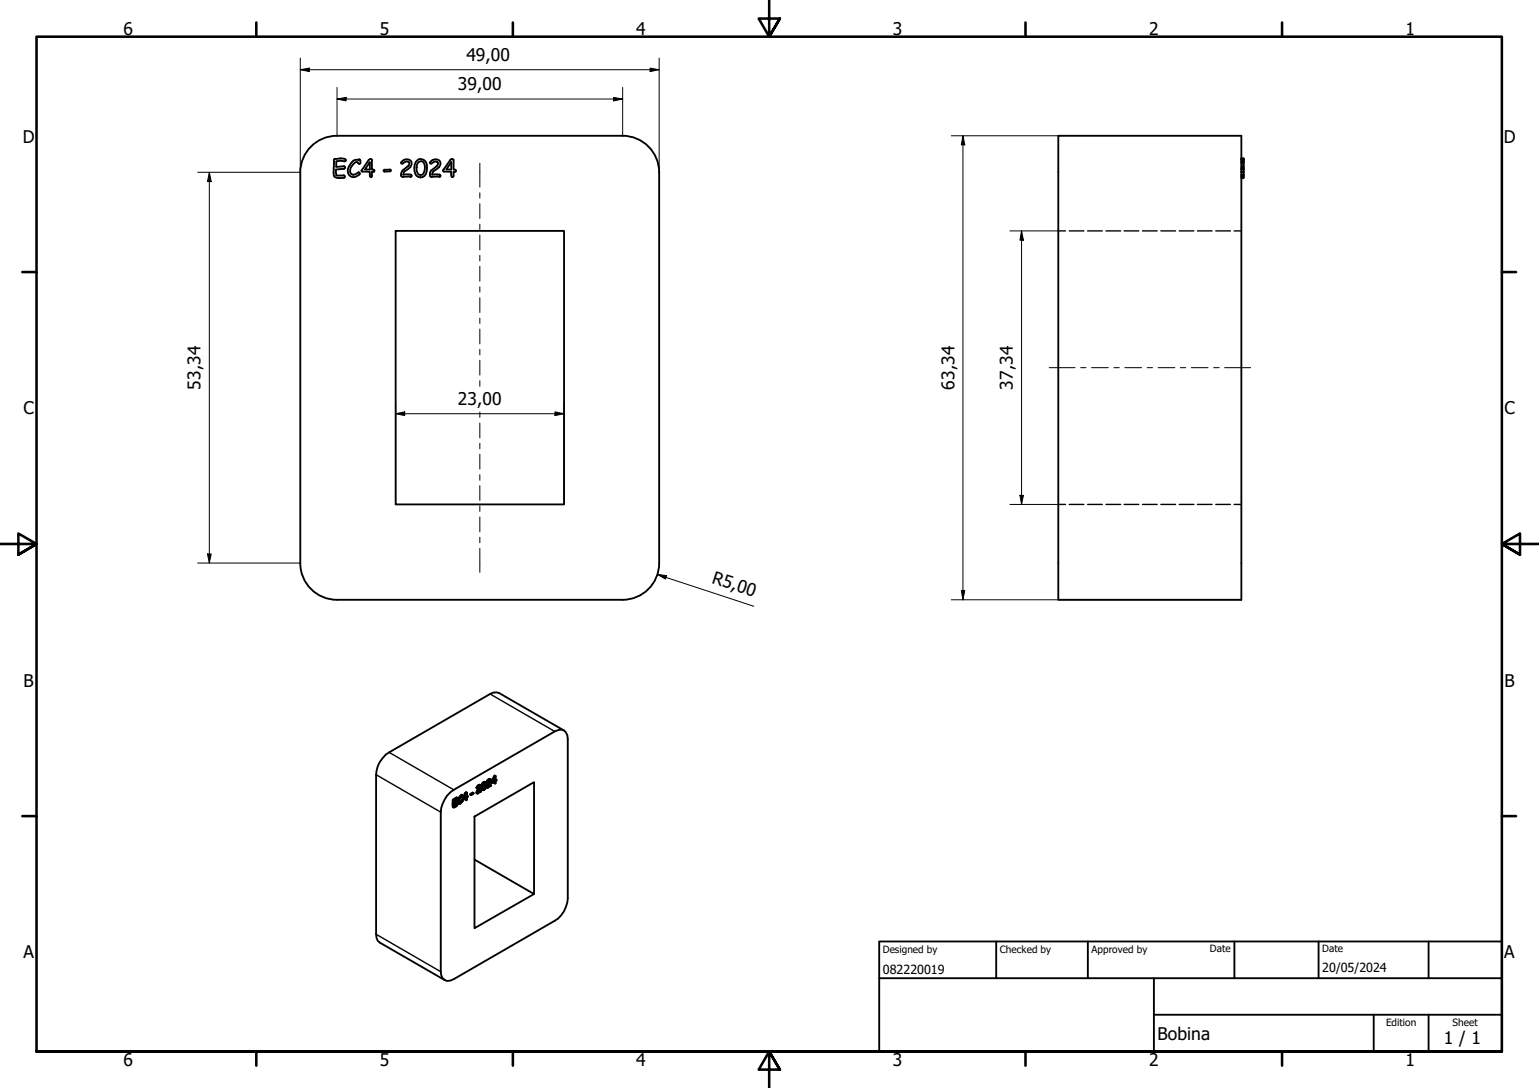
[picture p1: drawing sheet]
<svg xmlns="http://www.w3.org/2000/svg" width="420mm" height="297mm" viewBox="0 0 420 297" stroke-linecap="round" stroke-linejoin="round" font-family="sans-serif">
<!-- layer: Visible (ISO) -->
<g fill="none" stroke="#000" stroke-width=".51">
<path d="M170 37.1a10 10 0 0 1 10 10M170 37.1h-78a10 10 0 0 0-10 10M288.9 37.1h50v126.7h-50zM82 47v106.7M91.2 43.5l.5-.1a3.3 3.3 0 0 1 2.7 .1v.4l-.3 .2-1.1-.2-1.2 .2v1.5l2.1-.2 .3 .1v.5l-2.5 .3 .1 1.6h2.1l.2 .1v.4a3.1 3.1 0 0 1-2.9-.3zM96.5 43.9l1.6-.4 .3 .3v.6v.2l-.5 .1a.62 .62 0 0 0-.5-.5 .62 .62 0 0 0-.6 .3 2.27 2.27 0 0 0-1 2.9l.3 .2a2 2 0 0 0 1.8-.6l.3 .4a1.77 1.77 0 0 1-2.5 .8 1.77 1.77 0 0 1-.5-2.6zM100.6 43.7l.6-.3 .3 .1v2.8l.7 .2-.2 .4h-.5v1.2l-.2 .3-.3-.2v-1.3l-2.1-.1-.2-.2zM101 44.2v2.1h-1.4zM104.8 46.4l1.7-.1 .2 .2-.2 .3h-1.5h-.2zM109.6 44.2a1.56 1.56 0 0 1 1.5-.7 1.56 1.56 0 0 1 1.3 1.1 2.64 2.64 0 0 1-2 2.2l-.3 .9 1.6-.1 .4 .1 .4 .3-.4 .3-2.4-.1a1.25 1.25 0 0 1 .2-1.7l1.6-1.2 .3-.7-.3-.4a1.66 1.66 0 0 0-1.6 .5l-.4-.3zM113.5 44.2a1.7 1.7 0 0 1 2.2-.6 1.7 1.7 0 0 1 .9 2 2.44 2.44 0 0 1-1.3 2.8 1.69 1.69 0 0 1-2.1-1.7l-.1-.9zM114.4 44.2l.5-.2a1.72 1.72 0 0 1 1.1 2.4 1.17 1.17 0 0 1-1.2 1.4 1.92 1.92 0 0 1-1-2.7z"/>
<path d="M117.5 44.2a1.57 1.57 0 0 1 1.5-.7 1.57 1.57 0 0 1 1.3 1.1 2.11 2.11 0 0 1-1.2 1.7l-.8 .5-.3 .9h2l.2 .5h-2.7a1.56 1.56 0 0 1 .2-1.7 3 3 0 0 0 1.9-1.9l-.1-.2a.98 .98 0 0 0-1.6 .2h-.4zM122.9 43.7l.5-.3 .4 .3v2.6h.5l.2 .3-.2 .3h-.5v1.2l-.3 .3-.2-.2-.1-1.3-2-.1-.3-.2zM123.2 44.2v2.1h-1.3zM180 47v106.7M338.9 43.2h.6l-.6 .2M339.5 43.4v2.4h-.6M339.5 45.8v.3h-.6M339.5 46.1v2.5h-.6M108 63h46v74.7h-46zM82 153.8a10 10 0 0 0 10 10h78M180 153.8a10 10 0 0 1-10 10M154 199.4l-17.7-10.2-1.6-.1-28.5 16.3a7.5 7.5 0 0 0-3.5 6.1l.1 44.6 .3 .7 .6 .6 17.7 10.2"/>
<path d="M123 216.3l28.4-16.6a2.16 2.16 0 0 1 2.6-.3 2.16 2.16 0 0 1 1 2.3v43.6a7.5 7.5 0 0 1-3.6 6.1l-27.5 15.9a2.17 2.17 0 0 1-2.5 .3 2.17 2.17 0 0 1-1.1-2.3v-43.6a8.2 8.2 0 0 1 2.7-5.4zM123.6 219.5v.7l.3 .3M123.8 218.3l-.2 .2v.8M123.8 219.6l-.2-.3 .3 1.2M124 218.4l1-.5-1 .7v.7l.9-.5-.9 .7v.7l.8-.4v.2l-.9 .5M124.8 218.7l-.2-.1-.6 .4M124.8 219.8l-.3-.2-.5 .4M125 217.9l-.3-.2-.9 .6 .2 .1-.2 .1v.9M125.9 217.1a1.95 1.95 0 0 0-.8 2.2l.2 .1M126 217.5l.2 .1M126.2 217.6l-.4 .2a1.29 1.29 0 0 0-.3 1.4l.8-.6v.2a.85 .85 0 0 1-1 .6M126.2 217.2h.2v.3l-.2 .1"/>
<path d="M126.3 217.1h-.4l.3 .1a2.08 2.08 0 0 0-.9 2.2M126.3 218.6l-.3-.1-.6 .6M126.3 218l.2 .3M126.6 217.9l-.2-.1-.1 .2 .3 .1M126.9 217.6l.4 .1M127.1 217.3v.2M127.1 218v.4l.2 .1M127.2 216.6l-.3-.1-.5 1.3M127.3 216.8v.9l-.5 .2zM127.4 216.5l.1 1h.2l-.2 .8-.2 .1v-.5l-.7 .4zM127.4 216.4l-.1-.1-.4 .2M127.5 217.3l.2 .2"/>
<path d="M128.7 216.8l.6-.2-.6 .5zM129 216.4l-.5 .3-.1 .3 .3 .1M129 216.4h.1M129.1 216.4l.2 .1M130.1 214.9l.2 .4M130.3 215.1l.5-.7h.5v.4l-.8 1.6 .2-.2-.1-.1 .3-.2h.4M130.7 216.2l.6-.2-.8 .6-.4-.1M130.7 215l.3 .1-.7 1.1v.4l-.3-.2 .1-.3zM130.9 214.7l-.2 .3M131.2 214.4l-.6-.1-.5 .6 .2 .4 .7-.6v.4M132 213.9l.5-.4a1.41 1.41 0 0 1-.6 2.3 1.45 1.45 0 0 1 .1-1.9zM132 214l.2-.1h.3a1.19 1.19 0 0 1-.5 1.6 1.32 1.32 0 0 1 0-1.5z"/>
<path d="M132.3 213.9v.9l-.5 .6M132.6 213.6l-.2-.1a1.31 1.31 0 0 0-1 .9 1.31 1.31 0 0 0 .4 1.4M133.1 213.4h-.3l.3 .2M133.3 213.1l.6-.3 .2 .2-.8 1.7 .8-.3-1 .7 .1-.8a1.22 1.22 0 0 0 .6-1.3l-.7 .6zM133.5 213.3l-.5 .9a.58 .58 0 0 0 .1 .9l-.3-.2M133.7 213.1l-.2 .2 .3 .2M134 212.8l-.6-.1-.5 .6M134 214.4l-.4-.1-.3 .2 .2 .1M134.2 213.2v.2M134.8 212l-.6 1.2 .3 .1-.1 .2M134.9 212.8l.2 .4M134.9 213.5v.3l.3 .1"/>
<path d="M134.9 213l-.1 .1M135 212.1l.3-.2v1.1h.3l-.3 .3v.6h-.2v-.6l-.7 .4-.2-.3-.1 .3 .3 .1M135.1 212.3v.9l-.4 .2zM135.3 211.9l-.3-.1-.2 .2 .2 .1-.5 1.2M135.3 212.8l.3 .1M129.5 222.9l16.3-9.4v30.6l-16.3 9.3zM129.5 234.7l16.3 9.4"/>
</g>
<!-- layer: Hidden (ISO) -->
<g fill="none" stroke="#000" stroke-width=".38">
<path d="M338.9 44h.2M338.9 43.9h.2M338.9 45.6h.2M338.9 45.4h.2M338.9 46.1h.2M338.9 46.3h.2M338.9 47.9h.2M338.9 43.4h.2M338.9 44.2h.2M338.9 46h.2M338.9 43.7h.2M338.9 46.9h.2"/>
<path d="M338.9 46.8h.2M338.9 48.4h.2M338.9 44.8h.2M338.9 44.3h.2M338.9 47.7h.2M338.9 47h.2M338.9 44.6h.2M338.9 43.5h.2M338.9 43.6h.2M338.9 48.2h.2M338.9 48.3h.2M338.9 48.1h.2"/>
<path d="M338.9 45.3h.2M338.9 44.7h.2M338.9 47.6h.2M338.9 47.8h.2M339.3 44h.2M339.3 43.9h.2M339.3 45.6h.2M339.3 45.4h.2M339.3 46.1h.2M339.3 46.3h.2M339.3 47.9h.2M339.3 43.4h.2"/>
<path d="M339.3 44.2h.2M339.3 46h.2M339.3 43.7h.2M339.3 46.9h.2M339.3 46.8h.2M339.3 48.4h.2M339.3 44.8h.2M339.3 44.3h.2M339.3 47.7h.2M339.3 47h.2M339.3 44.6h.2M339.3 43.5h.2"/>
<path d="M339.3 43.6h.2M339.3 48.2h.2M339.3 48.3h.2M339.3 48.1h.2M339.3 45.3h.2M339.3 44.7h.2M339.3 47.6h.2M339.3 47.8h.2M288.9 63h2M291.9 63h4M296.9 63h4M301.9 63h4"/>
<path d="M306.9 63h4M311.9 63h4M316.9 63h4M321.9 63h4M326.9 63h4M331.9 63h4M336.9 63h2M288.9 137.7h2M291.9 137.7h4M296.9 137.7h4M301.9 137.7h4M306.9 137.7h4"/>
<path d="M311.9 137.7h4M316.9 137.7h4M321.9 137.7h4M326.9 137.7h4M331.9 137.7h4M336.9 137.7h2"/>
</g>
<!-- layer: Visible Narrow (ISO) -->
<g fill="none" stroke="#000" stroke-width=".38">
<path d="M133.8 189.5l17.6 10.2M102.7 211.5l17.6 10.2M106.2 205.4l17.7 10.2M123.6 218.5l.2 .1M123.6 219.4l.2 .2M123.6 219.9l.2 .1M123.6 218.7l.2 .2M123.7 218.3l.2 .1M124.3 218.8l.2 .1M124.3 217.9l.2 .1M124.4 219.8l.3 .1M124.5 219.6l.3 .2"/>
<path d="M124.6 218.6l.2 .1M124.7 217.7l.2 .2M124.9 218.9l.3 .2M125.1 219.3l.2 .1M125.2 217.9l.3 .1M125.5 219.1l.2 .1M125.7 218.9h.2M125.8 217.2l.2 .1M125.9 218.6l.2 .1M126 218.5l.2 .1M126 217.5l.2 .1M126 217l.2 .1"/>
<path d="M126.2 218.1l.3 .1M127.1 218.1l.2 .1M127.1 218.2l.2 .2M127.1 216.3l.3 .2M127.5 217.5h.1M128.4 216.9l.2 .1M128.5 216.7l.2 .1M129 216.4l.2 .1M130 216.4l.3 .1M130 215.1l.3 .1M130.2 215.8l.2 .1M130.4 214.6l.2 .1"/>
<path d="M130.6 215.3l.1 .1M130.6 214.3l.2 .1M130.9 215.9l.2 .1M130.9 214.7h.2M130.9 214.2l.2 .2M131 215.8l.3 .1M131.4 214.9l.2 .1M131.4 215.5l.3 .1M131.5 214.1l.2 .1M132 215.3l.1 .1M132 213.5l.2 .2M132.3 214.8l.2 .1"/>
<path d="M132.4 214.2l.2 .2M132.8 213.4l.3 .1M132.8 214.7l.3 .2M133 214.2l.2 .1M133.1 213l.2 .1M133.3 213.7l.2 .1M133.4 212.7l.2 .1M133.6 214.3l.3 .1M133.7 212.6l.2 .2M133.7 213.1l.2 .1M133.8 214.2l.2 .2M134.1 213.6l.2 .1"/>
<path d="M134.9 213.7l.2 .1M134.9 213.5l.2 .2M135 211.8l.2 .1M135.3 213h.1M124 220l.2 .1M102.7 255.1l17.6 10.2"/>
</g>
<!-- layer: Visible (ISO) -->
<g fill="#000">
<circle cx="123.8" cy="219.6" r=".25"/>
<circle cx="125.1" cy="219.3" r=".25"/>
<circle cx="127.5" cy="217.3" r=".25"/>
</g>
<!-- layer: Border (ISO) -->
<g fill="none" stroke="#000" stroke-width=".7">
<path d="M70 6.1v3.9M140 6.1v3.9M210 0v10l-2.9-4.9h5.8l-2.9 4.9 2.9-4.9M280 6.1v3.9M350 6.1v3.9M6.1 74.3h3.9M410 74.3h3.9M0 148.5h10l-5-2.8v5.7l5-2.9-5 2.9M420 148.5h-10l5-2.8v5.7l-5-2.9 5 2.9M6.1 222.8h3.9M410 222.8h3.9M10 287.1v-277.1h400v277.1h-400h400"/>
<path d="M70 287.1v3.8M140 287.1v3.8M212.9 292l-2.9-4.9 2.9 4.9h-5.8l2.9-4.9v9.9M280 287.1v3.8M350 287.1v3.8"/>
</g>
<!-- layer: Title (ISO) -->
<path d="M240 257h170v30.1h-170zM272 257v10.1M297 257v10.1M337 257v10.1M360 257v10.1M390 257v10.1M240 267.1h170M315 277h95M315 267.1v20M375 277v10.1M390 277v10.1" fill="none" stroke="#000" stroke-width=".51"/>
<!-- layer: Dimension (ISO) -->
<g fill="none" stroke="#000" stroke-width=".27">
<path d="M82 19l2.5-.4v.9zM82 19h98M82 15.9v31.1h-28M177.5 18.6l2.5 .4-2.5 .5zM180 15.9v31.1M92 27l2.5-.4v.9zM92 27h78M92 23.9v13.2M167.5 26.6l2.5 .4-2.5 .5zM170 23.9v13.2M259.7 37.1h29.2M262.9 37.1l.5 2.4h-1z"/>
<path d="M262.9 37.1v126.7M57.1 47l.6 2.6h-1.1zM57.1 47v106.7M275.7 63h13.2M278.9 63l.5 2.6h-1zM278.9 63v74.7M108 113l2.5-.6v1.1zM108 113h46M108 109.8v27.9M151.5 112.4l2.5 .6-2.5 .5zM154 109.8v27.9M275.7 137.7h13.2"/>
<path d="M278.4 135.2h1l-.5 2.5zM54 153.7h28M56.6 151.2h1.1l-.6 2.5zM179.5 156.8l2.5 .3-.3 1zM179.5 156.8l26.3 8.7M259.7 163.8h79.2M262.4 161.2h1l-.5 2.6z"/>
</g>
<g fill="#000">
<path d="M82 19l2.5-.4v.9zM177.5 18.6l2.5 .4-2.5 .5zM92 27l2.5-.4v.9zM167.5 26.6l2.5 .4-2.5 .5zM262.9 37.1l.5 2.4h-1zM57.1 47l.6 2.6h-1.1zM278.9 63l.5 2.6h-1zM108 113l2.5-.6v1.1zM151.5 112.4l2.5 .6-2.5 .5zM278.4 135.2h1l-.5 2.5zM56.6 151.2h1.1l-.6 2.5zM179.5 156.8l2.5 .3-.3 1z"/>
<path d="M262.4 161.2h1l-.5 2.6z"/>
</g>
<!-- layer: Centerline (ISO) -->
<g fill="none" stroke="#000" stroke-width=".27">
<path d="M131 44.6v6.5M131 52.6v1.5M131 55.6v4.1M131 61.2v1.5M131 64.2v4M131 69.7v1.5M131 72.7v4.1M131 78.3v1.4M131 81.3v4M131 86.9v1.4M131 89.8v4.1M131 95.4v1.5"/>
<path d="M131 98.3v4.1M131 103.9v1.6M131 112.5v1.5M131 115.5v4.1M286.4 100.4h7.1M295 100.4h1.5M298 100.4h4.6M304.1 100.4h1.5M307.1 100.4h4.6M313.2 100.4h1.4M316.2 100.4h4.5M322.3 100.4h1.4"/>
<path d="M325.2 100.4h4.6M331.3 100.4h1.6M334.3 100.4h7.1M131 121v1.5M131 124v4.1M131 129.6v1.5M131 132.6v4M131 138.2v1.4M131 141.1v4.1M131 146.7v1.5M131 149.7v6.6"/>
</g>
<g font-size="4.8">
<text x="33.7" y="9.6">6</text>
<text x="103.7" y="9.6">5</text>
<text x="173.7" y="9.6">4</text>
<text x="243.7" y="9.6">3</text>
<text x="313.7" y="9.6">2</text>
<text x="383.7" y="9.6">1</text>
<text x="127.3" y="16.7">49,00</text>
<text x="125" y="24.7">39,00</text>
<text x="6.2" y="38.9">D</text>
<text x="410.5" y="38.9">D</text>
<text x="54.7" y="106.4" transform="rotate(-90 54.7 106.4)">53,34</text>
<text x="260.5" y="106.4" transform="rotate(-90 260.5 106.4)">63,34</text>
<text x="276.5" y="106.4" transform="rotate(-90 276.5 106.4)">37,34</text>
<text x="6.4" y="113.1">C</text>
<text x="125" y="110.5">23,00</text>
<text x="410.7" y="113.1">C</text>
<text x="194.1" y="159.2" transform="rotate(18 194.1 159.2)">R5,00</text>
<text x="6.4" y="187.4">B</text>
<text x="410.7" y="187.4">B</text>
<text x="6.4" y="261.7">A</text>
<text x="410.7" y="261.7">A</text>
<text x="316" y="283.8">Bobina</text>
<text x="394.2" y="285">1 / 1</text>
<text x="33.7" y="290.9">6</text>
<text x="103.7" y="290.9">5</text>
<text x="173.7" y="290.9">4</text>
<text x="243.7" y="290.9">3</text>
<text x="313.7" y="290.9">2</text>
<text x="383.7" y="290.9">1</text>
</g>
<g font-size="3.4">
<text x="241" y="266">082220019</text>
<text x="361" y="265.5">20/05/2024</text>
</g>
<g font-size="2.7">
<text x="241" y="260.1">Designed by</text>
<text x="273" y="260.1">Checked by</text>
<text x="298" y="260.1">Approved by</text>
<text x="330.3" y="260">Date</text>
<text x="361" y="260">Date</text>
<text x="378.4" y="280.1">Edition</text>
<text x="396.6" y="280.1">Sheet</text>
</g>
</svg>
